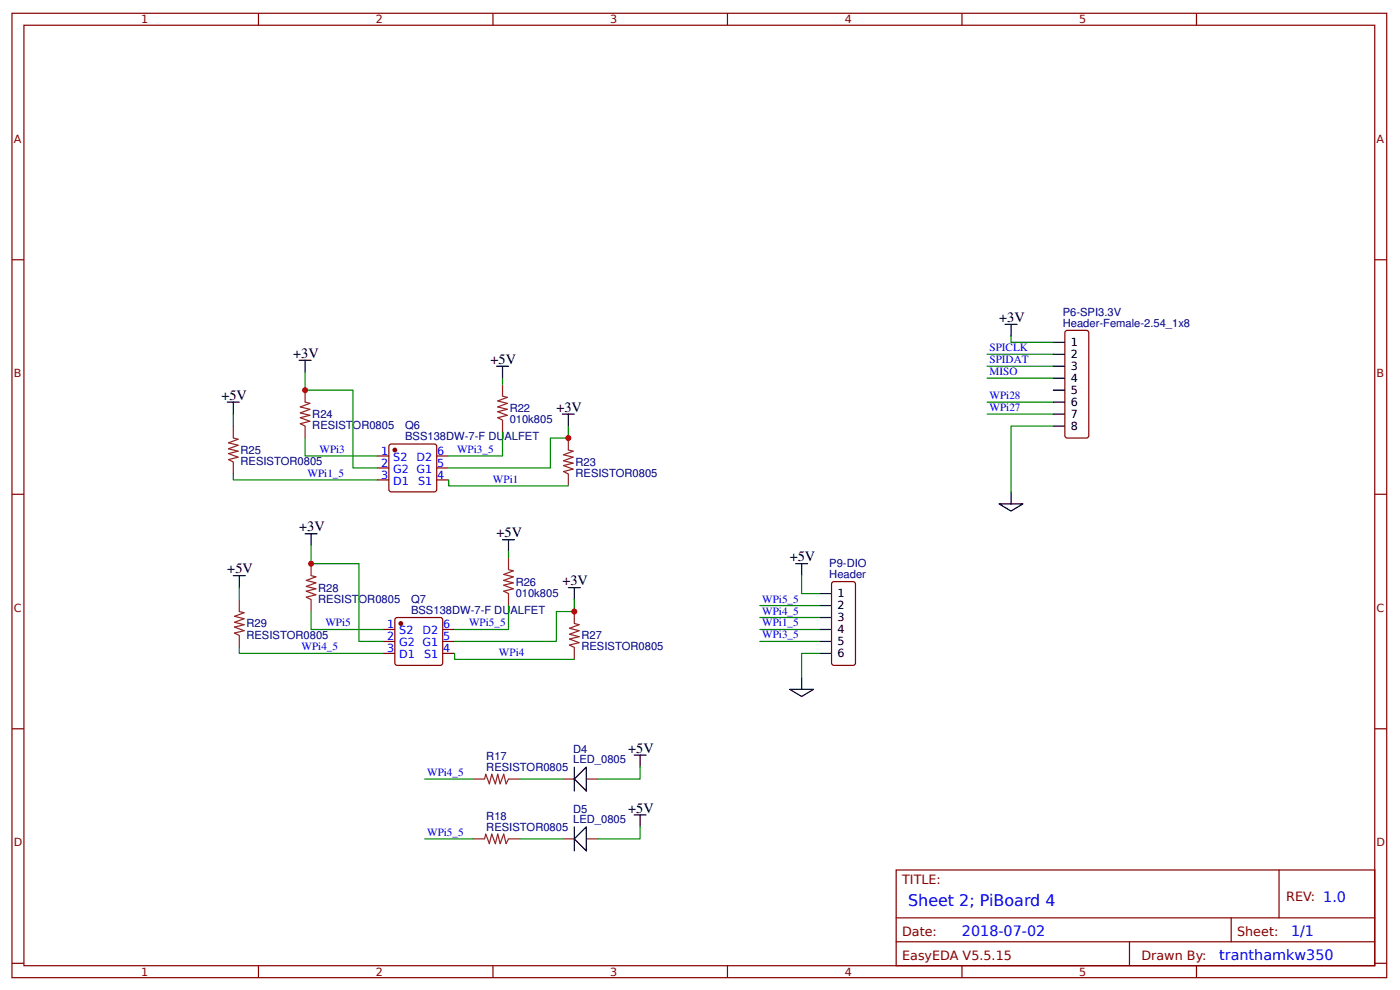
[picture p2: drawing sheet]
<svg xmlns="http://www.w3.org/2000/svg" width="310mm" height="219mm" viewBox="0 0 310 219" stroke-linecap="round" stroke-linejoin="round" font-family="sans-serif">
<g fill="none" stroke="#800" stroke-width=".26">
<path d="M2.6 2.9h304.1v213.3h-304.1zM5.3 5.6h298.7v207.9h-298.7zM57.1 2.9v2.7M109 2.9v2.7M160.9 2.9v2.7M212.7 2.9v2.7M264.6 2.9v2.7M2.6 57.4h2.7M304 57.4h2.7M235.6 73.3l.4-.2h4.2l.5 .2 .1 .3v22.7l-.1 .3-.5 .3h-4.2l-.4-.3-.1-.3zM86.3 98.3l9.7-.1 .5 .2 .1 9.8-.3 .5-9.8 .1-.4-.3-.1-9.8zM2.6 109.3h2.7"/>
<path d="M83.3 100.8h2.7M83.3 103.5h2.7M83.3 106.1h2.7M96.6 100.8h2.6M96.6 103.5h2.6M96.6 106.1h2.6M304 109.3h2.7M84.7 139.2h2.6M87.6 136.6h9.8l.4 .2 .1 9.8-.3 .5h-9.8l-.4-.2-.1-9.8zM97.9 139.2h2.6M184 128.9l.4-.3h4.2l.5 .3 .1 .2v17.5l-.1 .3-.5 .2h-4.2l-.4-.2-.1-.3zM84.7 141.8h2.6"/>
<path d="M84.7 144.5h2.6M97.9 141.8h2.6M97.9 144.5h2.6M2.6 161.2h2.7M304 161.2h2.7M198.2 192.4h105.8v21.1h-105.8zM282.8 192.4v10.6M2.6 213h2.7M57.1 213.5v2.7M109 213.5v2.7M160.9 213.5v2.7M198.2 203h105.8"/>
<path d="M198.2 208.3h105.8M212.7 213.5v2.7M249.8 208.3v5.2M264.6 213.5v2.7M272.3 203v5.3M304 213h2.7"/>
</g>
<g fill="#800" stroke="#800" stroke-width=".26">
<circle cx="87.3" cy="99.5" r=".4"/>
<circle cx="88.6" cy="137.9" r=".4"/>
</g>
<g fill="none" stroke="#8d2323" stroke-width=".26">
<path d="M51.6 94.2v2.7l1.1 .2-2.2 .8 2.2 .6-2.2 .7 2.2 .6-2.2 .5 2.2 .8-2.2 .5 1.1 .6v2.6M67.5 86.3v2.6l1 .3-2.1 .8 2.1 .5-2.1 .8 2.1 .5-2.1 .6 2.1 .8-2.1 .5 1.1 .5v2.7M111.1 85v2.6l1.1 .3-2.1 .8 2.1 .5-2.1 .8 2.1 .5-2.1 .5 2.1 .8-2.1 .6 1 .5v2.6M125.7 96.9v2.6l1 .3-2.1 .8 2.1 .5-2.1 .8 2.1 .5-2.1 .5 2.1 .8-2.1 .6 1.1 .5v2.6M52.9 132.6v2.6l1.1 .3-2.1 .8 2.1 .5-2.1 .8 2.1 .5-2.1 .6 2.1 .8-2.1 .5 1 .5v2.7M68.8 124.6v2.7l1 .3-2.1 .7 2.1 .6-2.1 .8 2.1 .5-2.1 .5 2.1 .8-2.1 .6 1.1 .5v2.6M112.4 123.3v2.7l1.1 .2-2.1 .8 2.1 .6-2.1 .7 2.1 .6-2.1 .5 2.1 .8-2.1 .5 1 .6v2.6M127 135.2v2.7l1.1 .2-2.2 .8 2.2 .6-2.2 .8 2.2 .5-2.2 .5 2.2 .8-2.2 .5 1.1 .6v2.6M104.5 172.3h2.7l.2-1.1 .8 2.1 .5-2.1 .8 2.1 .6-2.1 .5 2.1 .8-2.1 .5 2.1 .5-1h2.7M124.4 172.3h2.6M129.6 172.3h2.7M104.5 185.5h2.7l.2-1.1 .8 2.2 .5-2.2 .8 2.2 .6-2.2 .5 2.2 .8-2.2 .5 2.2 .5-1.1h2.7"/>
<path d="M124.4 185.5h2.6M129.6 185.5h2.7"/>
</g>
<g fill="none" stroke="#000" stroke-width=".26">
<path d="M66.1 79.7h2.7M67.5 79.7v2.6M222.2 71.7h2.7M223.6 71.7v2.7M232.8 75.7h2.7M232.8 78.3h2.7M50.3 88.9h2.6M51.6 88.9v2.7M109.8 81h2.6M111.1 81v2.6M124.4 91.6h2.6M125.7 91.6v2.6"/>
<path d="M232.8 81h2.7M232.8 88.9h2.7M232.8 91.6h2.7M232.8 83.6h2.7M232.8 86.3h2.7M232.8 94.2h2.7M67.5 118h2.6M68.8 118v2.7M111.1 119.4h2.7M112.4 119.4v2.6M220.9 111.4h5.3l-2.6 1.6zM223.6 108.8v2.6"/>
<path d="M51.6 127.3h2.6M52.9 127.3v2.6M125.7 129.9h2.6M127 129.9v2.7M175.9 124.6h2.7M177.3 124.6v2.7M181.2 131.3h2.7M181.2 133.9h2.7M181.2 136.6h2.7M181.2 139.2h2.7M174.6 152.4h5.3l-2.6 1.6zM177.3 149.8v2.6"/>
<path d="M181.2 141.8h2.7M181.2 144.5h2.7M127 172.3l2.6-2.7v5.3zM127 169.6v5.3M140.2 167h2.7M141.6 167v2.6M127 182.9v5.2M129.6 182.9v5.2l-2.6-2.6zM140.2 180.2h2.7M141.6 180.2v2.7"/>
</g>
<g fill="none" stroke="#080" stroke-width=".26">
<path d="M218.3 78.3h14.5M223.6 74.4v1.3h9.2M51.6 91.6v2.6M67.5 82.3v4h10.6v17.2h5.2M67.5 96.9v3.9h15.8M111.1 95.5v5.3h-11.9M111.1 83.6v1.4M125.7 94.2v2.7h-4v6.6h-22.5M218.3 81h14.5M218.3 88.9h14.5M218.3 91.6h14.5M218.3 83.6h14.5"/>
<path d="M232.8 94.2h-9.2v14.6M51.6 104.8v1.3h31.7M99.2 106.1v1.3h26.5M52.9 129.9v2.7M68.8 120.7v3.9h10.6v17.2h5.3M68.8 135.2v4h15.9M112.4 133.9v5.3h-11.9M112.4 122v1.3M127 132.6v2.6h-4v6.6h-22.5M168 133.9h13.2M168 136.6h13.2M168 139.2h13.2"/>
<path d="M177.3 127.3v4h3.9M52.9 143.2v1.3h31.8M100.5 144.5v1.3h26.5M168 141.8h13.2M181.2 144.5h-3.9v5.3M93.9 172.3h10.6M115.1 172.3h9.3M141.6 169.6v2.7h-9.3M93.9 185.5h10.6M115.1 185.5h9.3M141.6 182.9v2.6h-9.3"/>
</g>
<g fill="#c00">
<circle cx="67.5" cy="86.3" r=".66"/>
<circle cx="125.7" cy="96.9" r=".66"/>
<circle cx="127" cy="135.2" r=".66"/>
<circle cx="68.8" cy="124.6" r=".66"/>
</g>
<text font-size="3.5" fill="#00f" x="200.8" y="200.3">Sheet 2; PiBoard 4</text>
<g font-size="3.2">
<text x="220.9" y="71.2">+3V</text>
<text x="64.8" y="79.1">+3V</text>
<text x="108.5" y="80.5">+5V</text>
<text x="48.9" y="88.4">+5V</text>
<text x="123" y="91">+3V</text>
<text x="66.1" y="117.5">+3V</text>
<text x="109.8" y="118.8">+5V</text>
<text x="174.6" y="124.1">+5V</text>
<text x="50.3" y="126.8">+5V</text>
<text x="124.4" y="129.4">+3V</text>
<text x="138.9" y="166.4">+5V</text>
<text x="138.9" y="179.7">+5V</text>
</g>
<g font-size="3.2" fill="#00f">
<text x="212.7" y="206.9">2018-07-02</text>
<text x="285.5" y="206.9">1/1</text>
<text x="269.6" y="212.2">tranthamkw350</text>
</g>
<g font-size="2.8" fill="#800">
<text x="199.5" y="195.6">TITLE:</text>
<text x="284.4" y="199.3">REV: 1.0</text>
<text x="199.5" y="206.9">Date:</text>
<text x="273.6" y="206.9">Sheet:</text>
<text x="199.5" y="212.2">EasyEDA V5.5.15</text>
<text x="252.4" y="212.2">Drawn By:</text>
</g>
<g font-size="2.5" fill="#800">
<text x="31.2" y="5.2">1</text>
<text x="83.1" y="5.2">2</text>
<text x="134.9" y="5.2">3</text>
<text x="186.8" y="5.2">4</text>
<text x="238.7" y="5.2">5</text>
<text x="3" y="31.5">A</text>
<text x="304.4" y="31.5">A</text>
<text x="3" y="83.4">B</text>
<text x="304.4" y="83.4">B</text>
<text x="3" y="135.2">C</text>
<text x="304.4" y="135.2">C</text>
<text x="3" y="187.1">D</text>
<text x="304.4" y="187.1">D</text>
<text x="31.2" y="215.8">1</text>
<text x="83.1" y="215.8">2</text>
<text x="134.9" y="215.8">3</text>
<text x="186.8" y="215.8">4</text>
<text x="238.7" y="215.8">5</text>
</g>
<g font-size="2.5" fill="#000080">
<text x="235" y="69.8">P6-SPI3.3V</text>
<text x="235" y="72.3">Header-Female-2.54_1x8</text>
<text x="69.1" y="94.9">RESISTOR0805</text>
<text x="69.1" y="92.5">R24</text>
<text x="89.6" y="94.9">Q6</text>
<text x="112.7" y="93.6">010k805</text>
<text x="112.7" y="91.1">R22</text>
<text x="53.2" y="100.4">R25</text>
<text x="89.6" y="97.4">BSS138DW-7-F DUALFET</text>
<text x="53.2" y="102.8">RESISTOR0805</text>
<text x="127.3" y="105.5">RESISTOR0805</text>
<text x="127.3" y="103">R23</text>
<text x="183.4" y="125.4">P9-DIO</text>
<text x="70.4" y="130.8">R28</text>
<text x="114" y="131.9">010k805</text>
<text x="114" y="129.5">R26</text>
<text x="183.4" y="127.8">Header</text>
<text x="70.4" y="133.3">RESISTOR0805</text>
<text x="90.9" y="135.8">BSS138DW-7-F DUALFET</text>
<text x="90.9" y="133.3">Q7</text>
<text x="54.5" y="141.2">RESISTOR0805</text>
<text x="54.5" y="138.8">R29</text>
<text x="128.6" y="143.8">RESISTOR0805</text>
<text x="128.6" y="141.4">R27</text>
<text x="126.7" y="166.4">D4</text>
<text x="107.5" y="170.4">RESISTOR0805</text>
<text x="107.5" y="168">R17</text>
<text x="126.7" y="168.8">LED_0805</text>
<text x="126.7" y="179.7">D5</text>
<text x="107.5" y="183.6">RESISTOR0805</text>
<text x="107.5" y="181.3">R18</text>
<text x="126.7" y="182.1">LED_0805</text>
</g>
<g font-size="2.5" fill="#00f">
<text x="218.8" y="77.7">SPICLK</text>
<text x="218.8" y="80.3">SPIDAT</text>
<text x="218.8" y="83">MISO</text>
<text x="218.8" y="88.3">WPi28</text>
<text x="218.8" y="90.9">WPi27</text>
<text x="70.6" y="100.2">WPi3</text>
<text x="84.3" y="100.6">1</text>
<text x="87" y="101.9">S2</text>
<text x="92.1" y="101.9">D2</text>
<text x="96.7" y="100.6">6</text>
<text x="101.1" y="100.2">WPi3_5</text>
<text x="68" y="105.5">WPi1_5</text>
<text x="84.3" y="103.2">2</text>
<text x="84.3" y="105.9">3</text>
<text x="87" y="104.5">G2 G1</text>
<text x="87" y="107.2">D1</text>
<text x="92.5" y="107.2">S1</text>
<text x="96.7" y="105.9">4</text>
<text x="96.7" y="103.2">5</text>
<text x="109" y="106.8">WPi1</text>
<text x="168.5" y="133.2">WPi5_5</text>
<text x="168.5" y="135.9">WPi4_5</text>
<text x="66.7" y="143.8">WPi4_5</text>
<text x="72" y="138.5">WPi5</text>
<text x="85.6" y="138.9">1</text>
<text x="85.6" y="141.6">2</text>
<text x="88.3" y="140.3">S2</text>
<text x="88.3" y="142.9">G2 G1</text>
<text x="93.4" y="140.3">D2</text>
<text x="98" y="138.9">6</text>
<text x="98" y="141.6">5</text>
<text x="103.7" y="138.5">WPi5_5</text>
<text x="168.5" y="138.5">WPi1_5</text>
<text x="168.5" y="141.2">WPi3_5</text>
<text x="85.6" y="144.2">3</text>
<text x="88.3" y="145.5">D1</text>
<text x="93.8" y="145.5">S1</text>
<text x="98" y="144.2">4</text>
<text x="110.3" y="145.2">WPi4</text>
<text x="94.5" y="171.6">WPi4_5</text>
<text x="94.5" y="184.8">WPi5_5</text>
</g>
<g font-size="2.5">
<text x="236.8" y="76.5">1</text>
<text x="236.8" y="79.1">2</text>
<text x="236.8" y="81.8">3</text>
<text x="236.8" y="84.4">4</text>
<text x="236.8" y="87.1">5</text>
<text x="236.8" y="89.7">6</text>
<text x="236.8" y="92.4">7</text>
<text x="236.8" y="95">8</text>
<text x="185.2" y="132.1">1</text>
<text x="185.2" y="134.7">2</text>
<text x="185.2" y="137.3">3</text>
<text x="185.2" y="140">4</text>
<text x="185.2" y="142.6">5</text>
<text x="185.2" y="145.3">6</text>
</g>
</svg>
